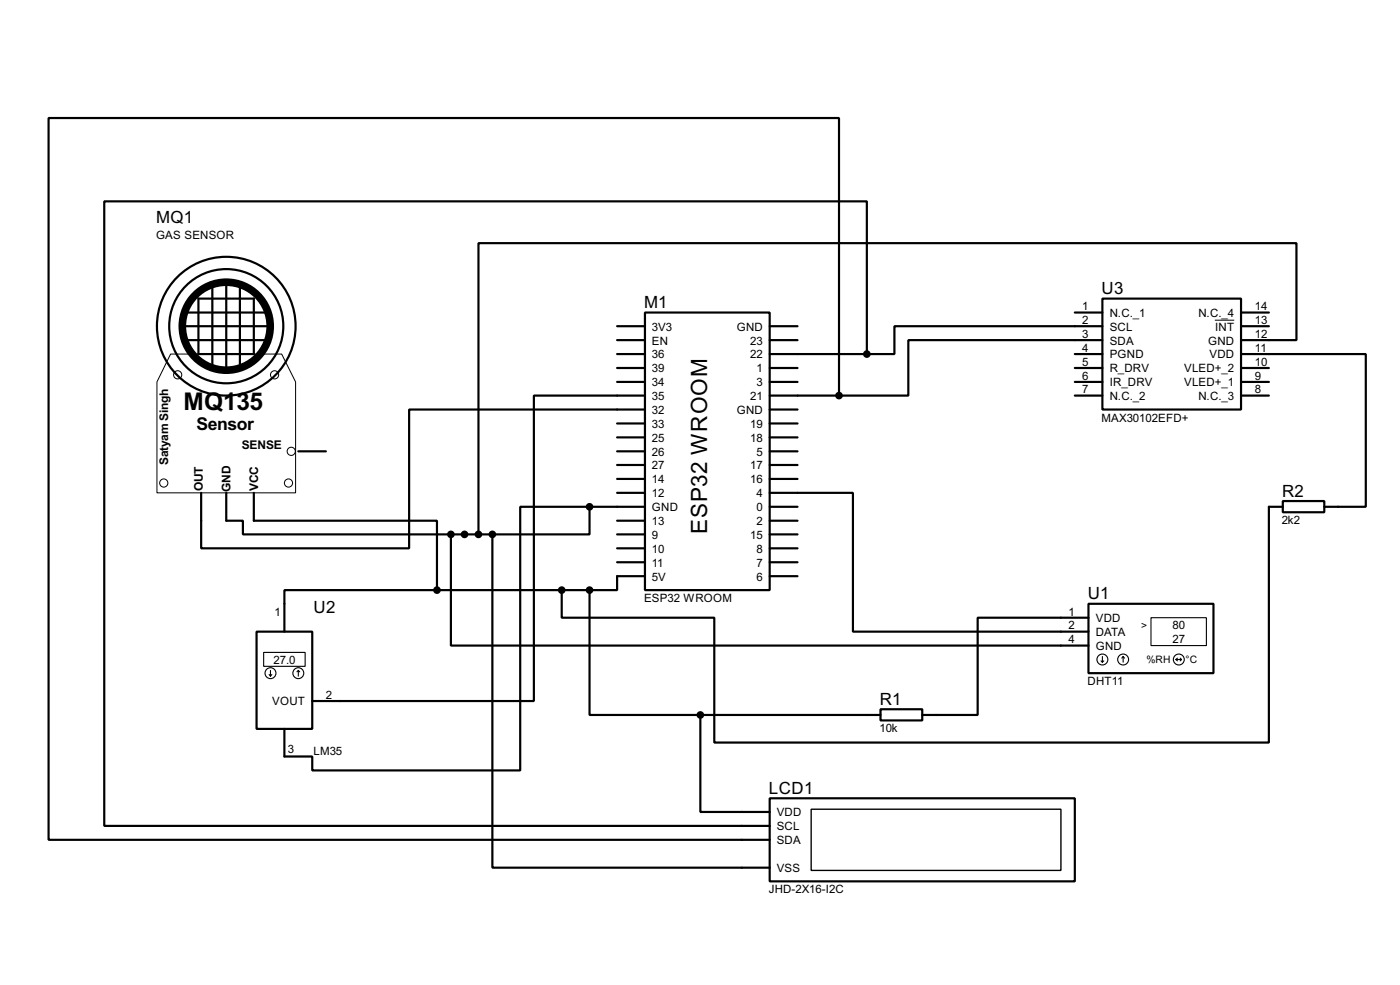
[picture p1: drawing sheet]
<svg xmlns="http://www.w3.org/2000/svg" width="256mm" height="180mm" viewBox="0 0 256 180" stroke-linecap="round" stroke-linejoin="round" font-family="sans-serif">
<g fill="none" stroke="#000" stroke-width=".4">
<path d="M33.8 59.7h15.3M33.8 57.2h15.3M36.4 54.7h10.1v10.1h-10.1zM38.9 52.1v15.3M41.5 52.1v15.3M44 52.1v15.3M113.1 59.7h5.1M118.2 57.2h22.8v50.8h-22.8zM141 59.7h5.1M196.9 57.2h5.1M202 54.7h25.4v20.3h-25.4zM202 59.7h-38.1v5.1h-5.1"/>
<path d="M227.4 59.7h5.1M227.4 57.2h5.1M33.8 62.3h15.3M113.1 64.8h5.1M113.1 62.3h5.1M113.1 67.4h5.1M113.1 69.9h5.1M113.1 77.5h5.1M118.2 72.4h-20.4v55.9h-40.6M118.2 75h-43.2v25.4h-38.1v-10.2M141 64.8h17.8M141 72.4h12.7"/>
<path d="M141 62.3h5.1M141 67.4h5.1M141 69.9h5.1M141 75h5.1M141 77.5h5.1M153.7 72.4v-50.8h-144.8v132.1h132.1M158.8 64.8v-27.9h-139.7v114.3h121.9M196.9 64.8h5.1M196.9 72.4h5.1M196.9 67.4h5.1M196.9 69.9h5.1M202 62.3h-35.6v10.1h-12.7"/>
<path d="M227.4 62.3h10.1v-17.8h-149.8v53.3M227.4 64.8h22.8v28h-7.6M227.4 72.4h5.1M227.4 67.4h5.1M227.4 69.9h5.1M41.5 90.2v5.1h3v2.5h38.1M46.5 90.2v5.1h33.6v12.7M54.7 82.6h5M82.6 97.8v20.4h116.8M82.6 97.8h7.6M90.2 97.8v61h50.8M108 92.8h-12.7v48.2h-38.1v-2.5h-5.1v-5.1"/>
<path d="M108 92.8v5h-17.8M108 92.8h10.2M113.1 97.8h5.1M113.1 80.1h5.1M113.1 82.6h5.1M113.1 85.1h5.1M113.1 87.7h5.1M113.1 90.2h5.1M113.1 95.3h5.1M141 90.2h15.3v25.4h43.1M141 92.8h5.1M141 97.8h5.1"/>
<path d="M141 80.1h5.1M141 82.6h5.1M141 85.1h5.1M141 87.7h5.1M141 95.3h5.1M235 91.7h7.6v2.1h-7.6zM235 92.8h-2.5v43.1h-101.6v-22.8h-28v-5.1M47 115.6h10.2v17.8h-10.2zM80.1 108h-28v7.6M80.1 108h27.9M108 108v22.9h20.3M113.1 100.4h5.1"/>
<path d="M113.1 102.9h5.1M118.2 105.5h-5.1v2.5h-5.1M141 100.4h5.1M141 102.9h5.1M141 105.5h5.1M199.4 110.5h22.9v12.7h-22.9zM199.4 113.1h-20.3v17.8h-10.1M128.3 130.9v17.7h12.7M128.3 130.9h33M161.3 129.8h7.7v2.1h-7.7zM141 146.1h55.9v15.2h-55.9z"/>
<circle cx="41.4" cy="59.7" r="12.7"/>
<circle cx="41.4" cy="59.7" r="10.5"/>
</g>
<g fill="none" stroke="#000" stroke-width=".2">
<path d="M48.3 119.4h7.6v2.6h-7.6zM210.9 113.1h10.1v5.1h-10.1zM49.3 123.5l.3 .3M49.6 122.7v1.1M49.8 123.5l-.2 .3M54.7 122.7l-.3 .3M54.7 122.7l.2 .3M54.7 122.7v1.1M201.7 121l.3 .2M202 120.2v1M202.2 121l-.2 .2M205.8 120.2l-.3 .3"/>
<path d="M205.8 120.2l.2 .3M205.8 120.2v1M215.4 120.7h1.1M215.4 120.7l.3 .3M215.7 120.5l-.3 .2M216.2 120.5l.3 .2M216.5 120.7l-.3 .3"/>
<circle cx="49.5" cy="123.2" r="1"/>
<circle cx="54.6" cy="123.2" r="1"/>
<circle cx="201.9" cy="120.7" r="1"/>
<circle cx="205.7" cy="120.7" r="1"/>
<circle cx="215.9" cy="120.7" r="1"/>
</g>
<g fill="none" stroke="#000" stroke-width=".18">
<path d="M222.6 58.6h3.5M31.3 64.8h20.3l2.6 5.1v20.3h-25.4v-20.3z"/>
<circle cx="32.5" cy="68.6" r=".75"/>
<circle cx="50.3" cy="68.6" r=".75"/>
<circle cx="30" cy="88.4" r=".75"/>
<circle cx="52.8" cy="88.4" r=".75"/>
<circle cx="53.3" cy="82.6" r=".75"/>
</g>
<circle cx="41.4" cy="59.7" r="8.1" fill="none" stroke="#000" stroke-width="1.4"/>
<path d="M148.6 148.1h45.8v11.2h-45.8z" fill="none" stroke="#000" stroke-width=".25"/>
<g fill="#000" stroke="#000" stroke-width=".4">
<circle cx="153.7" cy="72.4" r=".5"/>
<circle cx="158.8" cy="64.8" r=".5"/>
<circle cx="82.6" cy="97.8" r=".5"/>
<circle cx="85.1" cy="97.8" r=".5"/>
<circle cx="87.6" cy="97.8" r=".5"/>
<circle cx="90.2" cy="97.8" r=".5"/>
<circle cx="108" cy="92.8" r=".5"/>
<circle cx="80" cy="108" r=".5"/>
<circle cx="102.9" cy="108" r=".5"/>
<circle cx="108" cy="108" r=".5"/>
<circle cx="128.3" cy="130.9" r=".5"/>
</g>
<text font-size="5" x="33.6" y="75.1">MQ135</text>
<text font-size="4.6" x="129.6" y="97.7" transform="rotate(-90 129.6 97.7)">ESP32 WROOM</text>
<text font-size="3.6" x="36" y="78.7">Sensor</text>
<g font-size="3.5">
<text x="28.6" y="40.9">MQ1</text>
<text x="201.8" y="53.9">U3</text>
<text x="118" y="56.4">M1</text>
<text x="234.9" y="90.9">R2</text>
<text x="57.5" y="112.3">U2</text>
<text x="199.3" y="109.7">U1</text>
<text x="161.2" y="129">R1</text>
<text x="140.9" y="145.3">LCD1</text>
</g>
<g font-size="2.5">
<text x="44.3" y="82.1">SENSE</text>
<text x="30.8" y="85.1" transform="rotate(-90 30.8 85.1)">Satyam Singh</text>
<text x="37.2" y="89.9" transform="rotate(-90 37.2 89.9)">OUT</text>
<text x="47.3" y="89.9" transform="rotate(-90 47.3 89.9)">VCC</text>
<text x="42.3" y="90" transform="rotate(-90 42.3 90)">GND</text>
</g>
<g font-size="2.4">
<text x="28.6" y="43.7">GAS SENSOR</text>
<text x="198.3" y="56.8">1</text>
<text x="198.3" y="59.3">2</text>
<text x="203.3" y="58">N.C._1</text>
<text x="219.5" y="58">N.C._4</text>
<text x="229.9" y="59.3">13</text>
<text x="229.9" y="56.8">14</text>
<text x="119.4" y="60.5">3V3</text>
<text x="119.4" y="65.6">36</text>
<text x="119.4" y="63.1">EN</text>
<text x="135" y="60.5">GND</text>
<text x="137.5" y="63.1">23</text>
<text x="137.5" y="65.6">22</text>
<text x="198.3" y="61.9">3</text>
<text x="198.3" y="64.4">4</text>
<text x="203.3" y="60.5">SCL</text>
<text x="203.3" y="63.1">SDA</text>
<text x="203.3" y="65.6">PGND</text>
<text x="221.3" y="63.1">GND</text>
<text x="221.6" y="65.6">VDD</text>
<text x="222.6" y="60.5">INT</text>
<text x="229.9" y="64.4">11</text>
<text x="229.9" y="61.9">12</text>
<text x="119.4" y="68.1">39</text>
<text x="119.4" y="70.7">34</text>
<text x="138.6" y="68.1">1</text>
<text x="138.6" y="70.7">3</text>
<text x="198.3" y="67">5</text>
<text x="198.3" y="69.5">6</text>
<text x="198.3" y="72">7</text>
<text x="203.3" y="68.1">R_DRV</text>
<text x="203.3" y="70.7">IR_DRV</text>
<text x="216.9" y="70.7">VLED+_1</text>
<text x="216.9" y="68.1">VLED+_2</text>
<text x="229.9" y="72">8</text>
<text x="229.9" y="69.5">9</text>
<text x="229.9" y="67">10</text>
<text x="119.4" y="73.2">35</text>
<text x="119.4" y="75.8">32</text>
<text x="135" y="75.8">GND</text>
<text x="137.5" y="73.2">21</text>
<text x="201.8" y="77.2">MAX30102EFD+</text>
<text x="203.3" y="73.2">N.C._2</text>
<text x="219.5" y="73.2">N.C._3</text>
<text x="119.4" y="78.3">33</text>
<text x="119.4" y="80.8">25</text>
<text x="119.4" y="83.4">26</text>
<text x="137.5" y="78.3">19</text>
<text x="137.5" y="80.8">18</text>
<text x="138.6" y="83.4">5</text>
<text x="119.4" y="85.9">27</text>
<text x="119.4" y="88.5">14</text>
<text x="137.5" y="85.9">17</text>
<text x="137.5" y="88.5">16</text>
<text x="119.4" y="91">12</text>
<text x="119.4" y="93.6">GND</text>
<text x="138.6" y="91">4</text>
<text x="138.6" y="93.6">0</text>
<text x="234.8" y="96">2k2</text>
<text x="119.4" y="96.1">13</text>
<text x="119.4" y="98.6">9</text>
<text x="119.4" y="101.2">10</text>
<text x="137.5" y="98.6">15</text>
<text x="138.6" y="96.1">2</text>
<text x="138.6" y="101.2">8</text>
<text x="119.4" y="103.7">11</text>
<text x="119.4" y="106.3">5V</text>
<text x="138.6" y="103.7">7</text>
<text x="138.6" y="106.3">6</text>
<text x="50.3" y="112.7">1</text>
<text x="118" y="110.2">ESP32 WROOM</text>
<text x="195.8" y="112.7">1</text>
<text x="200.7" y="113.9">VDD</text>
<text x="195.8" y="115.2">2</text>
<text x="195.8" y="117.8">4</text>
<text x="200.7" y="116.4">DATA</text>
<text x="200.7" y="119">GND</text>
<text x="214.8" y="115.2">80</text>
<text x="214.8" y="117.7">27</text>
<text x="50.1" y="121.5">27.0</text>
<text x="199.2" y="125.4">DHT11</text>
<text x="49.9" y="129.1">VOUT</text>
<text x="59.7" y="127.9">2</text>
<text x="52.8" y="137.9">3</text>
<text x="161.1" y="134.1">10k</text>
<text x="57.4" y="138.1">LM35</text>
<text x="142.3" y="149.4">VDD</text>
<text x="142.3" y="152">SCL</text>
<text x="142.3" y="154.5">SDA</text>
<text x="142.3" y="159.6">VSS</text>
<text x="140.8" y="163.5">JHD-2X16-I2C</text>
</g>
<g font-size="2.1">
<text x="209.1" y="115.1">&gt;</text>
<text x="210" y="121.4">%RH</text>
<text x="217.2" y="121.4">°C</text>
</g>
</svg>
